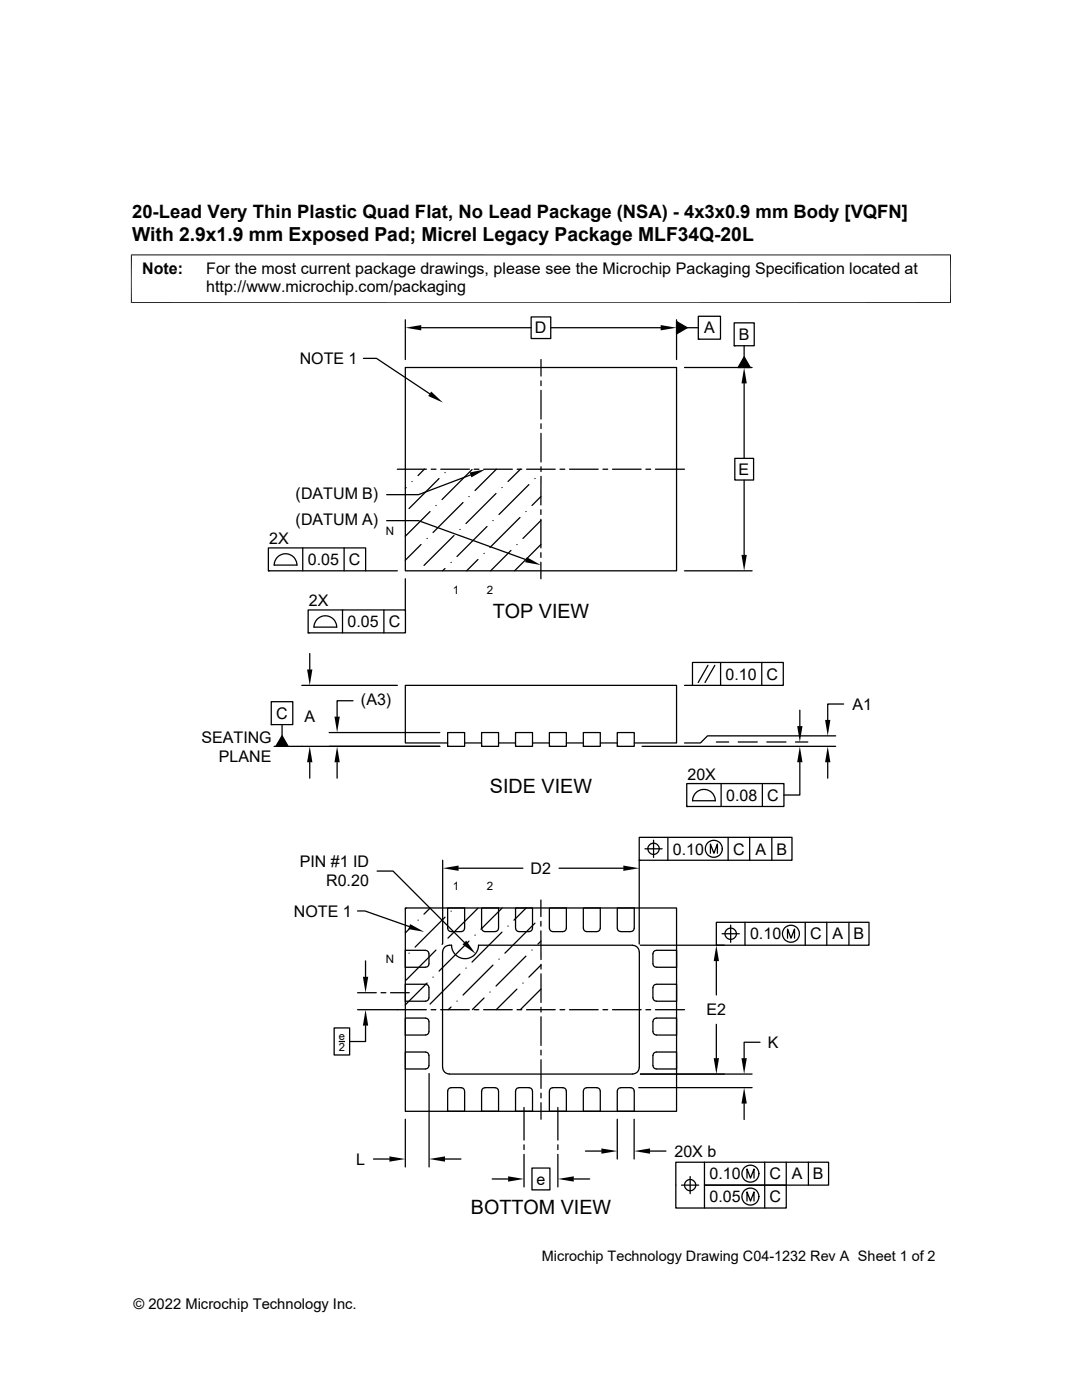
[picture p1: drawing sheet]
<svg xmlns="http://www.w3.org/2000/svg" width="216mm" height="279mm" viewBox="0 0 216 279" stroke-linecap="round" stroke-linejoin="round" font-family="sans-serif">
<g fill="none" stroke="#000" stroke-width=".25">
<path d="M72.5 71.5h2.6l10.6 7.1M80.9 63.8v8M80.9 73.3h54.1v40.6h-54.1zM84.1 65.4h21.9M106 63.2h3.9v4.4h-3.9zM107.9 71.8v3.3M107.9 76v1M107.9 77.9v5.7M109.9 65.4h21.9M135 64.2l2.1 1.2-2.1 1.2zM135 63.8v8M136.6 73.3h13.5"/>
<path d="M137.1 65.4h2.2M139.3 63.1h4.5v4.6h-4.5zM139.3 67.7h.1M146.5 64.4h4v4.6h-4zM146.5 69h.1M148.5 71.2l1.2 2.1h-2.4zM148.5 69v2.2M148.5 76.5v15M79.3 93.6h5.8M81 97.3l-.1 .2M82.2 96.1h.1M84.7 93.6l-1.3 1.3"/>
<path d="M86 93.6h1M87.6 95.5l-6 6M87.9 93.6h5.8M88.8 94.3h.1M93.6 99.1h.1M93.9 94.8l-10.4 3.9h-6.3M94.2 93.7l-6 6M94.6 93.6h1M96.5 93.6h5.7M99 98.5l-6 6M99 93.6l-4.2 4.3M100.2 97.3h.1"/>
<path d="M103.2 93.6h.9M103.8 93.6l-2.4 2.5M105.1 93.6h5.7M105.5 96.7l-5.9 6M106.7 95.5h.1M107.9 99.1l-1.7 1.8M107.9 84.6v.9M107.9 86.5v5.7M107.9 93.2v.9M107.9 95.1v5.7M111.7 93.6h1M113.6 93.6h5.8"/>
<path d="M120.3 93.6h1M122.2 93.6h5.7M128.9 93.6h.9M130.8 93.6h5.8M146.6 91.5h3.8v4.3h-3.8zM148.5 95.8v14.9M53.6 109.3h19.4v4.6h-19.4zM53.6 113.9h.1M54.7 112.8h4.5a2.26 2.26 0 0 0-2.2-2.3 2.26 2.26 0 0 0-2.3 2.3M60.4 109.3v4.6M68.7 109.3v4.6M72.9 113.9h6.4"/>
<path d="M77.2 103.9h6.3l21.5 7.8M80.9 115.5v6.2M84 108.7l-3.1 3.1M85.2 107.5h.1M85.8 102.1l-4.9 4.9M87 100.9h.1M88.8 113.5l-.5 .4M90 112.2h.1M90.6 106.9l-6 5.9M91.8 105.7h.1M92.4 100.3l-6 6M95.4 111.7l-2.3 2.2"/>
<path d="M96.6 110.4h.1M97.2 105.1l-6 6M98.4 103.9h.1M102 109.9l-4.1 4M103.1 108.7h.1M103.8 103.3l-6 6M104.9 102.1h.1M107.9 101.7v1M107.9 103.6v5.7M107.9 110.3v1M107.9 112.2v3.3M107.9 103.9l-3.5 3.6"/>
<path d="M107.9 108.7l-5.2 5.2M136.6 113.9h13.5M60.2 136.8h19.1M61.5 121.7h19.4v4.6h-19.4zM61.5 126.3h.1M61.8 130.4v3.2M63.4 123.4a2.27 2.27 0 0 1 2.5-.3 2.27 2.27 0 0 1 1.3 2.1h-4.5l.2-1zM68.3 121.7v4.6M70.4 139.8h-3.1v3.2M76.6 121.7v4.6M136.6 136.8h1.6M138.2 132.2h18.1v4.6h-18.1z"/>
<path d="M141.3 132.8l-2 3.4M142.6 132.8l-1.9 3.4M143.8 132.2v4.6M152 132.2v4.6M54.1 140h4.3v4.6h-4.3zM54.1 144.6h.1M56.3 144.6v2.2M56.3 146.8l1.2 2.1h-2.4zM61.8 152.1v3.2M65.7 146.2h22.1M67.3 152.1v3.2M87.8 148.9h-33.1"/>
<path d="M89.3 146.2h3.4v2.7h-3.4zM89.3 148.9h.1M89.3 148.3h-8.4v-11.5h54.1v11.5h-8.4M92.7 148.3h3.4M96.1 146.2h3.4v2.7h-3.4zM96.1 148.9h.1M99.5 148.3h3.4M102.9 146.2h3.4v2.7h-3.4zM102.9 148.9h.1M106.3 148.3h3.3M109.6 146.2h3.4v2.7h-3.4zM109.6 148.9h.1"/>
<path d="M113 148.3h3.4M116.4 146.2h3.4v2.7h-3.4zM116.4 148.9h.1M119.8 148.3h3.4M123.2 146.2h3.4v2.7h-3.4zM123.2 148.9h.1M128.1 148.9h38.7M137 156.4h19.4v4.6h-19.4zM142.7 159.8a2.26 2.26 0 0 0-2.2-2.3 2.26 2.26 0 0 0-2.3 2.3h4.5M142.9 148.1h2.5M143.9 156.4v4.6M147.3 148.1h3.8"/>
<path d="M152.1 156.4v4.6M153 148.1h3.8M158.7 148.1h2.5M159.6 152.1v6.6h-3.2M159.6 141.7v3.2M165.2 152.1v3.2M166.8 146.9h-25.6l-1.4 1.4h-3.2M168.3 140.5h-3.1v3.2M75.2 173.8h3.2l14.3 14.3M88.3 171.7v16.7M91.5 173.3h12.8M107.9 179.6v3.3"/>
<path d="M111.5 173.3h12.9M127.6 167.1h30.4v4.6h-30.4zM127.6 171.7h.1M127.6 171.7v16.7M128.7 169.4h3.4M129.3 169.4a1.14 1.14 0 0 1 1.5-1.1 1.14 1.14 0 0 1 .4 1.8 1.14 1.14 0 0 1-1.8-.3l-.1-.4M130.4 167.7v3.4M133.3 167.1v4.6M137 161h.1M141.8 170.3v-1.9l.7 1.9 .7-1.9v1.9M145.3 167.1v4.6M149.6 167.1v4.6"/>
<path d="M154 167.1v4.6M71.4 181.8h1.4l8.9 3.1M71.4 198.1h3.7M72.9 191.8v3.1M76 198.1h1M77.9 198.1h3.8M80.9 181.2h54.1v40.6h-54.1zM81.1 181.2l-.2 .2M81.6 190.2h.1M82.2 184.8l-1.3 1.4M83.4 183.6h.1M84.9 193l.5-.2 .2-.4v-2.1l-.2-.4-.5-.2h-4v3.3h4"/>
<path d="M84.9 199.8l.5-.2 .2-.5v-2l-.2-.5-.5-.2h-4v3.4h4M85.2 196.2l-4.3 4.3M85.9 181.2l-1.3 1.2M86.4 195h.1M87 189.6l-6 6M88.2 188.4h.1M88.3 190v23M88.8 183l-6 6M89.3 181.2h3.4v4.1l-.3 .5-2.4 .1-.5-.3-.2-.3zM89.7 188.7a1.3 1.3 0 0 0-1.4 1.3M89.7 188.6h.4a2.69 2.69 0 0 0 2.7 2.7 2.69 2.69 0 0 0 2.7-2.7M90 181.8h.1"/>
<path d="M91.2 199.8h.1M91.8 194.4l-6 6M93 193.2h.1M93.6 187.8l-6 6M94.8 186.6h.1M95.4 181.3l-6 5.9M95.5 188.6h30.7M96.1 185.3v-4.1h3.4v4.1l-.2 .4-.5 .2h-2l-.5-.2-.2-.4M96.6 199.2l-2.3 2.3M97.8 198h.1M98.4 192.6l-6 6M99.6 191.4h.1"/>
<path d="M100.2 186l-6 6M100.2 181.2l-4.2 4.2M101.4 184.8h.1M102.9 185.3v-4.1h3.4l-.1 4.1-.2 .4-.4 .2h-2.1l-.4-.2-.2-.4M103.1 197.4l-4.1 4.1M104.4 196.2h.1M104.9 190.8l-5.9 6M105 181.2l-2.4 2.4M106.2 189.6h.1M106.7 184.2l-5.9 6M107.9 197.4l-4.1 4.1M107.9 187.8l-.6 .6"/>
<path d="M107.9 192.6l-2.4 2.4M107.9 185.8v5.7M107.9 183.9v.9M107.9 192.4v1M107.9 194.4v5.7M109.6 181.2h3.4v4.1l-.3 .5-2.4 .1-.6-.3-.1-.3zM116.4 185.3v-4.1h3.4v4.1l-.2 .4-.5 .2h-2l-.5-.2-.2-.4M123.2 185.3v-4.1h3.4l-.1 4.1-.2 .4-.4 .2h-2.1l-.4-.2-.2-.4M126.2 188.7a1.3 1.3 0 0 1 1.4 1.3v23a1.34 1.34 0 0 1-1.4 1.3l-36.5 .1a1.34 1.34 0 0 1-1.4-1.4M127.8 188.6h16.7M131 193l-.5-.2-.2-.4v-2.1l.2-.4 .5-.2h4v3.3h-4M131 199.8l-.5-.2-.2-.5v-2l.2-.5 .5-.2h4v3.4h-4"/>
<path d="M142.9 184.1h30.5v4.5h-30.5zM142.9 188.6h.1M142.9 191.8v6.8M144.1 186.4h3.4M145.8 184.6v3.5M148.7 184.1v4.5M157.1 187.2v-1.8l.7 1.8 .7-1.8v1.8M160.7 184.1v4.5M165 184.1v4.5M169.4 184.1v4.5M66.7 205.1h3.1v5.4h-3.1zM67.7 207.9h1"/>
<path d="M71.4 201.5h13.7M72.9 204.7v3.2h-3.1M84.9 206.5l.5-.1 .2-.5v-2l-.2-.5-.5-.2h-4v3.4h4M84.9 213.3l.5-.2 .2-.4v-2.1l-.2-.4-.5-.2h-4v3.3h4M85.6 214.2v18.7M86 201.5h1M87.9 201.5h5.7M90 201l-.5 .5M90 217.1l-.5 .2-.2 .4v4.1h3.4v-4.1l-.2-.4-.5-.2M90 217.1h2M94.6 201.5h.9M96.5 201.5h5.7"/>
<path d="M96.8 217.1h2M96.8 217.1l-.5 .2-.2 .4M98.8 217.1l.5 .2 .2 .4v4.1h-3.4v-4.1M103.2 201.5h.9M103.5 217.1l-.4 .2-.2 .4M103.5 217.1h2.1M105.1 201.5h5.7M105.6 217.1l.4 .2 .2 .4 .1 4.1h-3.4v-4.1M107.9 201v1M107.9 202.9v5.7M107.9 209.6v.9M107.9 211.5v5.7"/>
<path d="M107.9 218.2v.9M110.3 217.1l-.5 .2-.2 .4v4.1h3.4v-4.1l-.2-.4-.5-.2M110.3 217.1h2M111.7 201.5h1M113.6 201.5h5.8M117.1 217.1l-.5 .2-.2 .4M117.1 217.1h2M119.1 217.1l.5 .2 .2 .4v4.1h-3.4v-4.1M120.3 201.5h1M122.2 201.5h5.7M123.8 217.1l-.4 .2-.2 .4M123.8 217.1h2.1"/>
<path d="M125.9 217.1l.4 .2 .2 .4 .1 4.1h-3.4v-4.1M127.4 217.1h22.7M127.8 214.4h22.3M128.9 201.5h.9M130.8 201.5h5.8M131 206.5l-.5-.1-.2-.5v-2l.2-.5 .5-.2h4v3.4h-4M131 213.3l-.5-.2-.2-.4v-2.1l.2-.4 .5-.2h4v3.3h-4M142.9 204.4v6.8M151.7 208h-3.2v3.2M74.5 231.3h3.2M80.9 223.4v9.5M88.8 231.3h3.2"/>
<path d="M98.2 235.3h3.2M104.6 221v6.5M104.6 228.5v.9M104.6 230.4v6.5M106.2 233.1h3.5v4.4h-3.5zM107.9 220.1v3.3M111.3 221v6.5M111.3 228.5v.9M111.3 230.4v6.5M114.5 235.3h3.2M116.8 229.7h3.2M123.2 223.4v7.9"/>
<path d="M126.5 223.4v7.9M129.7 229.7h3.2M136 236.5h3.4M137.7 234.8v3.4M140.6 231.9v4.6h16.3v4.6h-22v-9.2h30.4v4.6h-24.7v4.6M148.5 220.2v3.2M149.1 235.1v-1.8l.7 1.8 .7-1.8v1.8M149.1 239.7v-1.8l.7 1.8 .7-1.8v1.8M152.6 231.9v9.2M156.9 231.9v4.6M161.3 231.9v4.6"/>
<circle cx="142.4" cy="169.4" r="1.69"/>
<circle cx="145.8" cy="186.4" r="1.13"/>
<circle cx="157.8" cy="186.4" r="1.69"/>
<circle cx="137.7" cy="236.5" r="1.12"/>
<circle cx="149.7" cy="234.2" r="1.69"/>
<circle cx="149.7" cy="238.8" r="1.69"/>
</g>
<g fill="#000">
<path d="M80.9 65.4l3.2-.5v1zM86 78.1l2.4 2.2-3-1.3zM131.8 64.9l3.2 .5-3.2 .5zM135 64.2l2.1 1.2-2.1 1.2zM148.5 73.3l.5 3.2h-1zM148.5 71.2l1.2 2.1h-2.4zM93.7 94.3l3.2-.6-2.8 1.6zM105.1 111.2l2.8 1.6-3.1-.6zM148 110.7h1l-.5 3.2zM61.3 133.6h1l-.5 3.2zM56.3 146.8l1.2 2.1h-2.4zM61.8 148.9l.5 3.2h-1z"/>
<path d="M67.3 148.9l.5 3.2h-1.1zM66.7 143h1.1l-.5 3.2zM159.6 148.9l.5 3.2h-1zM159.1 144.9h1l-.5 3.2zM165.2 148.9l.5 3.2h-1.1zM164.6 143.7h1.1l-.5 3.2zM88.3 173.3l3.2-.6v1.1zM124.4 172.7l3.2 .6-3.2 .5zM72.4 194.9h1.1l-.6 3.2zM81.8 184.4l2.8 1.6-3.1-.6zM93 187.7l1.9 2.7-2.6-1.9zM142.9 188.6l.6 3.2h-1.1z"/>
<path d="M72.9 201.5l.6 3.2h-1.1zM142.4 211.2h1.1l-.6 3.2zM148 211.2h1l-.5 3.2zM77.7 230.8l3.2 .5-3.2 .5zM85.6 231.3l3.2-.5v1zM101.4 234.8l3.2 .5-3.2 .5zM111.3 235.3l3.2-.5v1zM120 229.2l3.2 .5-3.2 .6zM126.5 229.7l3.2-.5v1.1zM148.5 217.1l.5 3.1h-1z"/>
</g>
<path d="M26.1 50.9h163.7M26.2 50.8v9.7M189.7 50.8v9.7M26.1 60.4h163.7" fill="none" stroke="#000" stroke-width=".2"/>
<g font-size="3.9">
<text x="26.4" y="48">With 2.9x1.9 mm Exposed Pad; Micrel Legacy Package MLF34Q-20L</text>
<text x="98.3" y="123.3">TOP VIEW</text>
<text x="97.8" y="158.3">SIDE VIEW</text>
<text x="93.9" y="242.3">BOTTOM VIEW</text>
</g>
<text font-size="3.7" x="26.4" y="43.5">20-Lead Very Thin Plastic Quad Flat, No Lead Package (NSA) - 4x3x0.9 mm Body [VQFN]</text>
<g font-size="3.2">
<text x="28.4" y="54.6">Note:</text>
<text x="41.1" y="58.3">http://www.microchip.com/packaging</text>
<text x="41.1" y="54.6">For the most current package drawings, please see the Microchip Packaging Specification located at</text>
<text x="106.7" y="66.5">D</text>
<text x="140.5" y="66.5">A</text>
<text x="147.4" y="67.9">B</text>
<text x="59.8" y="72.6">NOTE 1</text>
<text x="147.4" y="94.8">E</text>
<text x="59" y="99.5">(DATUM B)</text>
<text x="59" y="104.7">(DATUM A)</text>
<text x="53.7" y="108.6">2X</text>
<text x="61.4" y="112.8">0.05</text>
<text x="69.6" y="112.8">C</text>
<text x="61.6" y="120.9">2X</text>
<text x="69.4" y="125.1">0.05</text>
<text x="77.6" y="125.2">C</text>
<text x="144.8" y="135.6">0.10</text>
<text x="153" y="135.6">C</text>
<text x="55.1" y="143.5">C</text>
<text x="60.7" y="144">A</text>
<text x="72" y="140.7">(A3)</text>
<text x="170.1" y="141.6">A1</text>
<text x="40.2" y="148.3">SEATING</text>
<text x="43.7" y="152.1">PLANE</text>
<text x="137.2" y="155.6">20X</text>
<text x="144.9" y="159.8">0.08</text>
<text x="153.1" y="159.8">C</text>
<text x="59.8" y="173.1">PIN #1 ID</text>
<text x="134.3" y="170.5">0.10</text>
<text x="146.3" y="170.5">C</text>
<text x="150.7" y="170.5">A</text>
<text x="154.9" y="170.5">B</text>
<text x="65.1" y="176.9">R0.20</text>
<text x="105.9" y="174.4">D2</text>
<text x="58.6" y="182.9">NOTE 1</text>
<text x="149.7" y="187.5">0.10</text>
<text x="161.6" y="187.5">C</text>
<text x="166.1" y="187.5">A</text>
<text x="170.3" y="187.5">B</text>
<text x="140.9" y="202.6">E2</text>
<text x="153.2" y="209.1">K</text>
<text x="71.1" y="232.5">L</text>
<text x="134.6" y="230.8">20X b</text>
<text x="107.1" y="236.4">e</text>
<text x="141.6" y="235.4">0.10</text>
<text x="141.6" y="239.9">0.05</text>
<text x="153.6" y="235.4">C</text>
<text x="153.6" y="239.9">C</text>
<text x="158" y="235.4">A</text>
<text x="162.2" y="235.4">B</text>
</g>
<g font-size="2.9">
<text x="108.1" y="251.7">Microchip Technology Drawing C04-1232 Rev A Sheet 1 of 2</text>
<text x="26.6" y="261.3">© 2022 Microchip Technology Inc.</text>
</g>
<g font-size="2.3">
<text x="77" y="106.7">N</text>
<text x="90.4" y="118.5">1</text>
<text x="97.2" y="118.5">2</text>
<text x="90.4" y="177.6">1</text>
<text x="97.2" y="177.6">2</text>
<text x="77" y="192.1">N</text>
</g>
<g font-size="2.2">
<text x="67.6" y="207.6">e</text>
<text x="67.6" y="209.7">2</text>
</g>
</svg>
